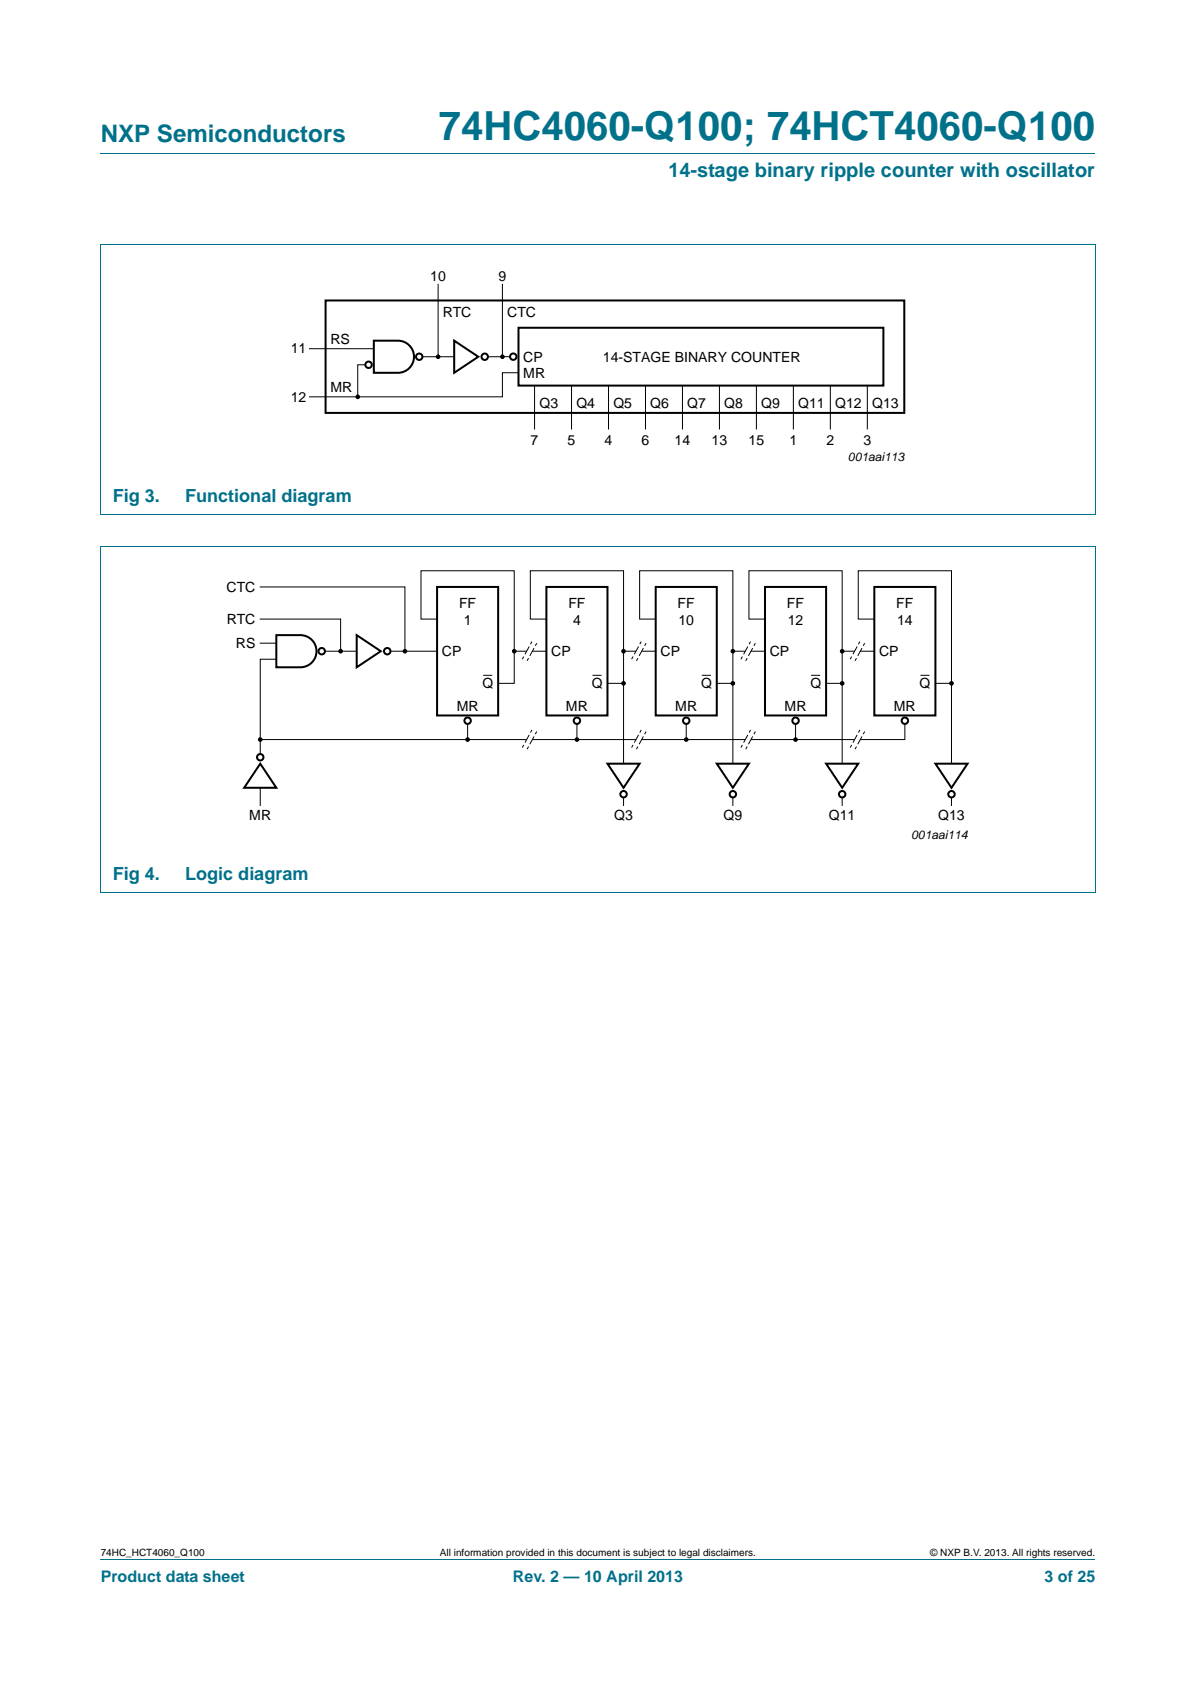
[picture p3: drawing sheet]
<svg xmlns="http://www.w3.org/2000/svg" width="210mm" height="297mm" viewBox="0 0 210 297" stroke-linecap="round" stroke-linejoin="round" font-family="sans-serif">
<path d="M17.7 27h174.6M17.6 42.9h174.7M17.7 42.9v47.4M192.3 42.9v47.4M17.6 90.3h174.7M17.6 95.9h174.7M17.7 96v60.7M192.3 96v60.7M17.6 156.7h174.7M17.7 273.9h174.6" fill="none" stroke="#00718a" stroke-width=".18"/>
<g fill="none" stroke="#000" stroke-width=".18">
<path d="M76.9 50v12.7M88.2 50v12.7h-2.5M54.3 61.3h11.3M64.1 64.1h-1.3v5.6M74.2 62.7h5.5M88.2 62.7h1.3M91 65.5h-2.8v4.2h-33.9M93.9 67.7v7.7M100.3 67.7v7.7M106.8 67.7v7.7M113.3 67.7v7.7M119.8 67.7v7.7"/>
<path d="M126.3 67.7v7.7M132.8 67.7v7.7M139.3 67.7v7.7M145.8 67.7v7.7M152.3 67.7v7.7M45.7 108.7h14.1v5.7M45.7 103.1h25.4v11.3M45.7 113h2.8M48.5 115.8h-2.8v14.1M62.6 114.4h-5.5M68.6 114.4h8.1M76.7 108.7h-2.8v-8.4h16.4v19.7h-2.8"/>
<path d="M84.9 118.6h1.4M90.3 114.4h5.6M45.7 129.9v2.6M45.7 138.4v3.1M82.1 127.2v2.7M109.5 120v14.1M128.7 120v14.1M147.9 120v14.1M158.9 127.2v2.7h-113.2M167.1 120v14.1M109.5 140.1v1.4M128.7 140.1v1.4"/>
<path d="M147.9 140.1v1.4M167.1 140.1v1.4"/>
</g>
<g fill="none" stroke="#000" stroke-width=".35">
<path d="M57.2 52.8h101.6v19.7h-101.6zM65.6 59.8h4.3a2.82 2.82 0 0 1 2.8 2.9 2.82 2.82 0 0 1-2.8 2.8h-4.3zM79.7 59.8l4.3 2.9-4.3 2.8zM91 57.6h64.1v10.1h-64.1zM48.5 111.6h4.2a2.82 2.82 0 0 1 2.9 2.8 2.82 2.82 0 0 1-2.9 2.8h-4.2zM62.6 111.6l4.3 2.8-4.3 2.8zM76.7 103.1h10.8v22.6h-10.8zM45.7 134.1l2.8 4.3h-5.6zM106.7 134.1h5.6l-2.8 4.3zM125.8 134.1h5.7l-2.8 4.3zM145 134.1h5.7l-2.8 4.3zM164.2 134.1h5.7l-2.8 4.3z"/>
<circle cx="64.7" cy="64.1" r=".56"/>
<circle cx="73.6" cy="62.7" r=".56"/>
<circle cx="85.1" cy="62.7" r=".56"/>
<circle cx="90.1" cy="62.7" r=".56"/>
<circle cx="56.5" cy="114.4" r=".56"/>
<circle cx="68" cy="114.4" r=".56"/>
<circle cx="45.7" cy="133" r=".56"/>
<circle cx="82.1" cy="126.6" r=".56"/>
<circle cx="109.5" cy="139.5" r=".56"/>
<circle cx="128.7" cy="139.5" r=".56"/>
<circle cx="147.9" cy="139.5" r=".56"/>
<circle cx="167.1" cy="139.5" r=".56"/>
</g>
<g fill="#000" stroke="#000" stroke-width=".25">
<circle cx="62.8" cy="69.7" r=".28"/>
<circle cx="76.9" cy="62.7" r=".28"/>
<circle cx="88.2" cy="62.7" r=".28"/>
<circle cx="59.8" cy="114.4" r=".28"/>
<circle cx="71.1" cy="114.4" r=".28"/>
<circle cx="90.3" cy="114.4" r=".28"/>
<circle cx="45.7" cy="129.9" r=".28"/>
<circle cx="82.1" cy="129.9" r=".28"/>
</g>
<path d="M93.4 128.2l.8 .3-1.7 3.1-.8-.3z" fill="#fff"/>
<path d="M93.4 128.2l-1.7 3.1M94.2 128.5l-1.7 3.1" fill="none" stroke="#000" stroke-width=".18" stroke-dasharray=".5 .5 1.6 .5 .5" stroke-linecap="butt"/>
<path d="M93.4 112.7l.8 .3-1.7 3.1-.8-.3z" fill="#fff"/>
<path d="M93.4 112.7l-1.7 3.1M94.2 113l-1.7 3.1" fill="none" stroke="#000" stroke-width=".18" stroke-dasharray=".5 .5 1.6 .5 .5" stroke-linecap="butt"/>
<path d="M95.9 108.7h-2.8v-8.4h16.4v19.7h-2.8M104.1 118.6h1.4M109.5 114.4h5.6M101.3 127.2v2.7" fill="none" stroke="#000" stroke-width=".18"/>
<g fill="none" stroke="#000" stroke-width=".35">
<path d="M95.9 103.1h10.8v22.6h-10.8z"/>
<circle cx="101.3" cy="126.6" r=".56"/>
</g>
<g fill="#000" stroke="#000" stroke-width=".25">
<circle cx="109.5" cy="114.4" r=".28"/>
<circle cx="101.3" cy="129.9" r=".28"/>
<circle cx="109.5" cy="120" r=".28"/>
<circle cx="128.7" cy="120" r=".28"/>
<circle cx="147.9" cy="120" r=".28"/>
</g>
<path d="M112.6 128.2l.8 .3-1.7 3.1-.8-.3z" fill="#fff"/>
<path d="M112.6 128.2l-1.7 3.1M113.4 128.5l-1.7 3.1" fill="none" stroke="#000" stroke-width=".18" stroke-dasharray=".5 .5 1.6 .5 .5" stroke-linecap="butt"/>
<path d="M112.6 112.7l.8 .3-1.7 3.1-.8-.3z" fill="#fff"/>
<path d="M112.6 112.7l-1.7 3.1M113.4 113l-1.7 3.1" fill="none" stroke="#000" stroke-width=".18" stroke-dasharray=".5 .5 1.6 .5 .5" stroke-linecap="butt"/>
<path d="M115.1 108.7h-2.8v-8.4h16.4v19.7h-2.9M123.3 118.6h1.4M128.7 114.4h5.6M120.5 127.2v2.7" fill="none" stroke="#000" stroke-width=".18"/>
<g fill="none" stroke="#000" stroke-width=".35">
<path d="M115.1 103.1h10.7v22.6h-10.7z"/>
<circle cx="120.5" cy="126.6" r=".56"/>
</g>
<g fill="#000" stroke="#000" stroke-width=".25">
<circle cx="128.7" cy="114.4" r=".28"/>
<circle cx="120.5" cy="129.9" r=".28"/>
</g>
<path d="M131.8 128.2l.8 .3-1.7 3.1-.8-.3z" fill="#fff"/>
<path d="M131.8 128.2l-1.7 3.1M132.6 128.5l-1.7 3.1" fill="none" stroke="#000" stroke-width=".18" stroke-dasharray=".5 .5 1.6 .5 .5" stroke-linecap="butt"/>
<path d="M131.8 112.7l.8 .3-1.7 3.1-.8-.3z" fill="#fff"/>
<path d="M131.8 112.7l-1.7 3.1M132.6 113l-1.7 3.1" fill="none" stroke="#000" stroke-width=".18" stroke-dasharray=".5 .5 1.6 .5 .5" stroke-linecap="butt"/>
<path d="M134.3 108.7h-2.8v-8.4h16.4v19.7h-2.9M142.5 118.6h1.4M147.9 114.4h5.6M139.7 127.2v2.7" fill="none" stroke="#000" stroke-width=".18"/>
<g fill="none" stroke="#000" stroke-width=".35">
<path d="M134.3 103.1h10.7v22.6h-10.7z"/>
<circle cx="139.7" cy="126.6" r=".56"/>
</g>
<g fill="#000" stroke="#000" stroke-width=".25">
<circle cx="147.9" cy="114.4" r=".28"/>
<circle cx="139.7" cy="129.9" r=".28"/>
</g>
<path d="M151 128.2l.8 .3-1.7 3.1-.8-.3z" fill="#fff"/>
<path d="M151 128.2l-1.7 3.1M151.8 128.5l-1.7 3.1" fill="none" stroke="#000" stroke-width=".18" stroke-dasharray=".5 .5 1.6 .5 .5" stroke-linecap="butt"/>
<path d="M151 112.7l.8 .3-1.7 3.1-.8-.3z" fill="#fff"/>
<path d="M151 112.7l-1.7 3.1M151.8 113l-1.7 3.1" fill="none" stroke="#000" stroke-width=".18" stroke-dasharray=".5 .5 1.6 .5 .5" stroke-linecap="butt"/>
<g fill="none" stroke="#000" stroke-width=".35">
<path d="M153.5 103.1h10.7v22.6h-10.7z"/>
<circle cx="158.9" cy="126.6" r=".56"/>
</g>
<circle cx="167.1" cy="120" r=".28" fill="#000" stroke="#000" stroke-width=".25"/>
<path d="M153.5 108.7h-2.8v-8.4h16.4v19.7h-2.9M161.7 118.6h1.4" fill="none" stroke="#000" stroke-width=".18"/>
<text font-size="7" fill="#00718a" x="77.1" y="24.6">74HC4060-Q100; 74HCT4060-Q100</text>
<text font-size="4.2" fill="#00718a" x="17.7" y="24.9">NXP Semiconductors</text>
<text font-size="3.5" fill="#00718a" x="117.3" y="31.1">14-stage binary ripple counter with oscillator</text>
<g font-size="3.2" fill="#00718a">
<text x="19.8" y="88.2">Fig 3.</text>
<text x="32.5" y="88.2">Functional diagram</text>
<text x="19.8" y="154.6">Fig 4.</text>
<text x="32.5" y="154.6">Logic diagram</text>
</g>
<g font-size="2.8" fill="#00718a">
<text x="17.7" y="277.9">Product data sheet</text>
<text x="90.1" y="277.9">Rev. 2 — 10 April 2013</text>
<text x="183.4" y="277.9">3 of 25</text>
</g>
<g font-size="2.5">
<text x="75.5" y="49.4">10</text>
<text x="87.5" y="49.4">9</text>
<text x="77.8" y="55.6">RTC</text>
<text x="89.1" y="55.6">CTC</text>
<text x="51" y="62.1">11</text>
<text x="58" y="60.4">RS</text>
<text x="91.9" y="63.5">CP</text>
<text x="105.8" y="63.5">14-STAGE BINARY COUNTER</text>
<text x="51" y="70.6">12</text>
<text x="58" y="68.9">MR</text>
<text x="91.9" y="66.3">MR</text>
<text x="94.7" y="71.7">Q3</text>
<text x="101.2" y="71.7">Q4</text>
<text x="107.7" y="71.7">Q5</text>
<text x="114.2" y="71.7">Q6</text>
<text x="120.7" y="71.7">Q7</text>
<text x="127.2" y="71.7">Q8</text>
<text x="133.6" y="71.7">Q9</text>
<text x="140.1" y="71.7">Q11</text>
<text x="146.6" y="71.7">Q12</text>
<text x="153.1" y="71.7">Q13</text>
<text x="93.2" y="78.2">7</text>
<text x="99.7" y="78.2">5</text>
<text x="106.1" y="78.2">4</text>
<text x="112.6" y="78.2">6</text>
<text x="118.4" y="78.2">14</text>
<text x="124.9" y="78.2">13</text>
<text x="131.4" y="78.2">15</text>
<text x="138.6" y="78.2">1</text>
<text x="145.1" y="78.2">2</text>
<text x="151.6" y="78.2">3</text>
<text x="39.8" y="103.9">CTC</text>
<text x="80.6" y="106.8">FF</text>
<text x="99.8" y="106.8">FF</text>
<text x="119" y="106.8">FF</text>
<text x="138.2" y="106.8">FF</text>
<text x="157.4" y="106.8">FF</text>
<text x="39.8" y="109.6">RTC</text>
<text x="41.4" y="113.8">RS</text>
<text x="81.4" y="109.8">1</text>
<text x="100.6" y="109.8">4</text>
<text x="119.1" y="109.8">10</text>
<text x="138.3" y="109.8">12</text>
<text x="157.5" y="109.8">14</text>
<text x="77.6" y="115.2">CP</text>
<text x="96.8" y="115.2">CP</text>
<text x="116" y="115.2">CP</text>
<text x="135.2" y="115.2">CP</text>
<text x="154.4" y="115.2">CP</text>
<text x="80.2" y="124.8">MR</text>
<text x="84.7" y="120.9">Q</text>
<text x="99.4" y="124.8">MR</text>
<text x="103.9" y="120.9">Q</text>
<text x="118.6" y="124.8">MR</text>
<text x="123.1" y="120.9">Q</text>
<text x="137.8" y="124.8">MR</text>
<text x="142.3" y="120.9">Q</text>
<text x="156.9" y="124.8">MR</text>
<text x="161.5" y="120.9">Q</text>
<text x="43.8" y="144">MR</text>
<text x="107.8" y="144">Q3</text>
<text x="127" y="144">Q9</text>
<text x="145.5" y="144">Q11</text>
<text x="164.7" y="144">Q13</text>
</g>
<g font-size="2.1">
<text x="148.9" y="81">001aai113</text>
<text x="160" y="147.4">001aai114</text>
</g>
<g font-size="1.8">
<text x="17.7" y="273.3">74HC_HCT4060_Q100</text>
<text x="77.2" y="273.3">All information provided in this document is subject to legal disclaimers.</text>
<text x="163.3" y="273.3">© NXP B.V. 2013. All rights reserved.</text>
</g>
</svg>
